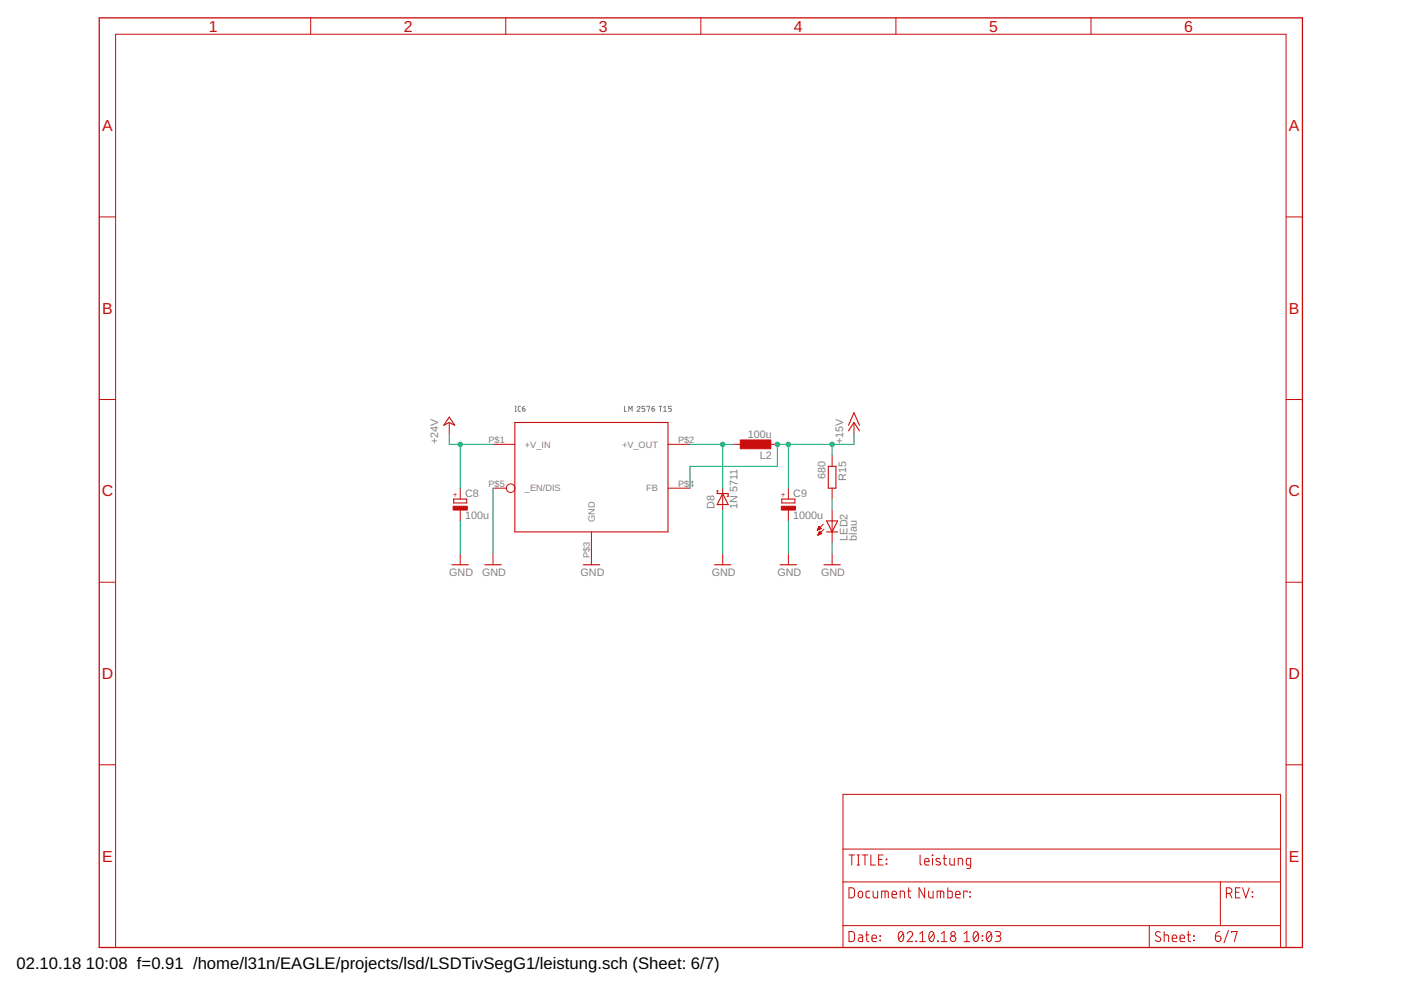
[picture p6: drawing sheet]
<svg xmlns="http://www.w3.org/2000/svg" width="297mm" height="210mm" viewBox="0 0 297 210" stroke-linecap="round" stroke-linejoin="round" font-family="sans-serif">
<g fill="none" stroke="#808080" stroke-width=".21">
<path d="M109.2 87.2h.3M109.2 86.1h.3M109.3 86.1v1.1M110.3 86.1l-.3 .1-.1 .2v.7l.4 .1M110.7 86.6h.4a.29 .29 0 0 1 .2 .4 .29 .29 0 0 1-.3 .2 .29 .29 0 0 1-.3-.3zM111.2 86.1l-.3 .2-.2 .3M132.4 86.1v1.1h.5M133.3 87.2v-1.1l.4 .6 .3-.6v1.1M135.1 86.4a.3 .3 0 0 1 .4-.2 .3 .3 0 0 1 .1 .4l-.5 .6h.6M136.7 86.1h-.6v.5l.5 .1 .1 .2-.1 .3h-.5M137.2 86.3v-.2h.6l-.3 1.1M138.2 86.6h.4a.29 .29 0 0 1 .2 .4 .29 .29 0 0 1-.3 .2 .29 .29 0 0 1-.3-.3z"/>
<path d="M138.7 86.1l-.4 .2-.1 .3M139.7 86.1h.6M140 86.1v1.1M140.7 87.2h.6M140.7 86.4l.3-.3v1.1M142.3 86.1h-.5v.5l.4 .1 .1 .2-.1 .3h-.4"/>
</g>
<g fill="none" stroke="#c90d0c" stroke-width=".23">
<path d="M95.2 88.4l1.2 1.8-1.2-.6-1.1 .6zM109.2 89.6h32.4v23.2h-32.4zM175.6 98.9h1.6v4.6h-1.6zM179.9 91.3l1.2-1.7 1.1 1.7M179.9 90.2l1.2-2.7 1.1 2.7M95.8 119.7h3.5M96.2 105.8h2.8v.8h-2.8zM102.8 119.7h3.5M123.7 119.7h3.4M151.5 119.7h3.5M152.3 104.1h-.2v.5h2.3v.6h-.2M153.2 104.6l1.2 2.4h-2.3z"/>
<path d="M165.4 119.7h3.5M165.8 105.8h2.7v.8h-2.7zM174.7 119.7h3.5M175.3 112.8h2.3M175.3 110.4h2.3l-1.2 2.4z"/>
</g>
<g fill="none" stroke="#c90d0c" stroke-width=".21">
<path d="M65.9 3.8v3.5M107.2 3.8v3.5M148.6 3.8v3.5M189.9 3.8v3.5M231.3 3.8v3.5M21 46h3.5M272.7 46h3.4M21 84.7h3.5M95.2 89.6v2.3M104.5 94.2h4.7M141.6 94.2h4.7M155.6 94.2h2.3"/>
<path d="M162.5 94.2h2.3M176.4 96.5v2.4M181.1 89.6v2.3M272.7 84.7h3.4M97.6 103.5v2.3M97.6 108.1v2.3M97.6 117.4v2.3M104.5 103.5h2.9M104.5 117.4v2.3M125.4 112.8v6.9M141.6 103.5h4.7M153.2 103.5v4.6"/>
<path d="M153.2 117.4v2.3M167.2 103.5v2.3M167.2 108.1v2.3M167.2 117.4v2.3M173.3 112.4h.1M173.4 112.3h.2M173.4 112.2h.4M173.4 112.1h.7M173.4 113.4h.2M173.5 112h.5M173.5 113.3h.4M173.5 111.9h.4"/>
<path d="M173.5 113.2h.6M173.6 111.8h.2M173.6 113.1h.5M173.6 111.6l-.3 .8M173.6 111.6l.5 .5M173.6 111.7h.1M173.6 112.9h.4M173.7 112.8h.2M173.7 112.7h.1M173.8 112.6l.4 .5-.8 .4zM174.1 112.1l-.8 .3M174.6 111.1l-1.3 1.3"/>
<path d="M174.7 112.2l-1.3 1.3M176.4 103.5v2.3M176.4 108.1v7M176.4 117.4v2.3M21 123.4h3.5M272.7 123.4h3.4M21 162.2h3.5M178.7 168.4h92.8v32.5h-92.8zM272.7 162.2h3.4M178.7 187h92.8M178.7 196.3h92.8M178.7 180h92.8"/>
<path d="M180 197.5h.8l.3 .4 .1 1.2-.4 .5h-.8zM180 188.2l.8 .1 .3 .3 .1 1.2-.4 .5-.8 .1zM180 181.3h1.2M180.6 181.3v2.1M181.7 181.3h.5M181.7 183.4h.5M182 181.3v2.1M182.1 198.2h.6l.2 .2v1.2h-.5a.41 .41 0 0 1-.5-.4 .41 .41 0 0 1 .5-.4h.5M182.1 189.1l.3-.2a.8 .8 0 0 1 .2 1.4h-.4l-.2-.2-.1-.7zM182.8 181.3h1.2M183.4 181.3v2.1M183.5 198.2h.7"/>
<path d="M183.8 197.5v1.9l.4 .2M184.4 188.9l-.6 .1-.2 .3 .1 1 .7 .1M184.6 181.3v2.1h1M184.9 198.9h.9a.5 .5 0 0 0-.3-.7 .5 .5 0 0 0-.6 .5l.1 .8 .8 .1M185.1 188.9v1.1l.4 .4h.6v-1.5M186.3 182.2h.7M186.6 198.4l.1 .1zM186.6 199.3l.1 .2zM186.9 190.4v-1.5l1.3 .1 .1 1.4M187.2 181.3h-.9v2.1h.9M187.6 188.9v1.5M187.9 182.2l.1 .1z"/>
<path d="M187.9 183.1l.1 .1zM189.1 189.7h1a.5 .5 0 0 0-.4-.7 .5 .5 0 0 0-.6 .4l.1 .9 .9 .1M190.7 197.7l.1-.2a.89 .89 0 0 1 .8 1.3l-.1 .3a.52 .52 0 0 1-.5 .5 .52 .52 0 0 1-.5-.5v-.8zM190.9 190.4v-1.5h.6l.3 .3v1.2M191.5 198l-1 1.2M192.3 198a.58 .58 0 0 1 .9-.5 .58 .58 0 0 1 .1 1l-1 1.1h1.2M192.4 188.9h.7M192.7 188.2v1.9l.4 .3M194.2 199.5l.1 .1zM195 199.6h1.2M195 198l.6-.5v2.1M195.1 181.3v1.9l.3 .2"/>
<path d="M196 182.7h1a.49 .49 0 0 0-.3-.7 .49 .49 0 0 0-.7 .5l.2 .8 .8 .1M196 188.2v2.2l-1.1-2.2v2.2M196.9 188.9v1.2l.4 .3h.5v-1.5M197.2 197.7l.1-.2a.89 .89 0 0 1 .8 1.3l-.1 .3a.51 .51 0 0 1-.5 .5 .51 .51 0 0 1-.5-.5l-.1-.8zM197.7 181.3l.1 .1zM197.7 182v1.4M198 198l-1 1.2M198.7 190.4v-1.5l1.3 .1 .1 1.4M198.8 199.5l.1 .1zM199.3 182.1l-.7-.1-.2 .4 .9 .5v.4l-.2 .1-.6-.1M199.4 188.9v1.5M199.6 199.6h1.2"/>
<path d="M199.6 198l.6-.5v2.1M200 182h.7M200.2 181.3v1.9l.5 .2M201 188.2v2.2l.7-.1 .2-.3v-.8l-.4-.3h-.5M201.4 182v1.2l.3 .2h.6v-1.4M202.6 189.7h1a.5 .5 0 0 0-.4-.7 .5 .5 0 0 0-.6 .4l.1 .9 .9 .1M203.2 183.4v-1.4l.8 .1 .1 1.3M204.4 199.6h1.2M204.4 198l.6-.5v2.1M205 189.2v-.3h-.7v1.5M205.6 190.1l.1 .1zM205.6 189.1l.1 .1z"/>
<path d="M205.8 183.4h-.7l-.2-.2v-1l.2-.2h.7v1.8l-.2 .3h-.6M206.6 197.7l.1-.2a.87 .87 0 0 1 .8 1.3l-.1 .3a.51 .51 0 0 1-.5 .5 .51 .51 0 0 1-.5-.5l-.1-.8zM207.4 198l-1 1.2M208.2 199.3l.2 .2zM208.2 198.4l.2 .1zM209.4 197.7l.1-.2a.87 .87 0 0 1 .8 1.3l-.1 .3a.51 .51 0 0 1-.5 .5 .51 .51 0 0 1-.5-.5l-.1-.8zM210.2 198l-1 1.2M211 197.5h.7a.48 .48 0 0 1 .5 .5 .48 .48 0 0 1-.5 .5h-.5M211.6 198.5a.59 .59 0 0 1 .6 .6 .59 .59 0 0 1-.6 .5h-.6M243.7 196.3v4.6M246 197.7a.54 .54 0 0 0-.8-.1 .54 .54 0 0 0 0 .8l.7 .4a.53 .53 0 0 1 0 .8 .53 .53 0 0 1-.8-.1l-.2-.2M246.8 198.2h.7l.3 .2v1.2"/>
<path d="M246.8 197.5v2.1M248.5 198.9h1a.5 .5 0 0 0-.3-.7 .5 .5 0 0 0-.7 .5l.1 .8 .9 .1M250.2 198.9h.9a.5 .5 0 0 0-.3-.7 .5 .5 0 0 0-.6 .5l.1 .8 .8 .1M251.7 198.2h.7M251.9 197.5l.1 1.9 .4 .2M253.1 199.3l.1 .2zM253.1 198.4l.1 .1zM257.7 198.5h.7a.59 .59 0 0 1 .5 .6 .59 .59 0 0 1-.7 .5 .59 .59 0 0 1-.5-.5zM258.6 197.5l-.6 .3-.3 .7M258.7 187v9.3M260 189.4h.6a.59 .59 0 0 0 .6-.6 .59 .59 0 0 0-.6-.6h-.6v2.2M260.5 197.3l-1 2.6"/>
<path d="M260.7 189.4l.5 1M261.1 197.7v-.2h1.2l-.6 2.1M262 189.2h.7M262.9 188.2h-.9v2.2h.9M263.4 188.2l.7 2.2 .8-2.2M265.5 189.1l.1 .1zM265.5 190.1l.1 .1zM24.5 200.9v-193.6h248.2v193.6"/>
<circle cx="108.3" cy="103.5" r=".91"/>
<circle cx="202.1" cy="198" r=".47"/>
<circle cx="202.1" cy="199.1" r=".59"/>
</g>
<g fill="#c90d0c" stroke="#c90d0c" stroke-width=".21">
<path d="M96.1 107.3h3v.8h-3z"/>
<path d="M157 93.3h6.4v1.8h-6.4z"/>
<path d="M165.7 107.3h3v.8h-3z"/>
</g>
<path d="M21 3.8h255.1v197.1h-255.1z" fill="none" stroke="#c90d0c" stroke-width=".28"/>
<g fill="none" stroke="#0dab76" stroke-width=".21">
<path d="M95.2 91.9v2.3h9.3M97.6 94.2v9.3M146.3 94.2h9.3M153.2 94.2v9.3M167.2 94.2v9.3M176.4 94.2v2.3M181.1 91.9v2.3h-16.3v4.7h-18.5v4.6M97.6 110.4v7M104.5 103.5v13.9M153.2 108.1v9.3M167.2 110.4v7M176.4 105.8v2.3"/>
<path d="M176.4 115.1v2.3"/>
</g>
<g fill="#0dab76" stroke="#0dab76" stroke-width=".21">
<circle cx="97.6" cy="94.2" r=".47"/>
<circle cx="176.4" cy="94.2" r=".47"/>
<circle cx="167.2" cy="94.2" r=".47"/>
<circle cx="164.8" cy="94.2" r=".47"/>
<circle cx="153.2" cy="94.2" r=".47"/>
</g>
<g font-size="3.5">
<text x="3.5" y="205.4">02.10.18</text>
<text x="18.2" y="205.4">10:08 f=0.91 /home/l31n/EAGLE/projects/lsd/LSDTivSegG1/leistung.sch (Sheet: 6/7)</text>
</g>
<g font-size="3.4" fill="#c90d0c">
<text x="44.3" y="6.7">1</text>
<text x="85.6" y="6.7">2</text>
<text x="127" y="6.7">3</text>
<text x="168.3" y="6.7">4</text>
<text x="209.7" y="6.7">5</text>
<text x="251.1" y="6.7">6</text>
<text x="21.7" y="27.8">A</text>
<text x="273.3" y="27.8">A</text>
<text x="21.7" y="66.5">B</text>
<text x="273.3" y="66.5">B</text>
<text x="21.6" y="105.3">C</text>
<text x="273.2" y="105.3">C</text>
<text x="21.6" y="144">D</text>
<text x="273.2" y="144">D</text>
<text x="21.7" y="182.7">E</text>
<text x="273.3" y="182.7">E</text>
</g>
<g font-size="2.3" fill="#808080">
<text x="92.9" y="94.2" transform="rotate(-90 92.9 94.2)">+24V</text>
<text x="158.6" y="92.8">100u</text>
<text x="178.7" y="94.2" transform="rotate(-90 178.7 94.2)">+15V</text>
<text x="161.1" y="97.2">L2</text>
<text x="175" y="101.5" transform="rotate(-90 175 101.5)">680</text>
<text x="179.4" y="101.9" transform="rotate(-90 179.4 101.9)">R15</text>
<text x="98.6" y="105.4">C8</text>
<text x="151.5" y="107.9" transform="rotate(-90 151.5 107.9)">D8</text>
<text x="156.4" y="107.9" transform="rotate(-90 156.4 107.9)">1N 5711</text>
<text x="168.2" y="105.4">C9</text>
<text x="98.6" y="110">100u</text>
<text x="168.2" y="110">1000u</text>
<text x="179.7" y="114.6" transform="rotate(-90 179.7 114.6)">LED2</text>
<text x="181.6" y="114.6" transform="rotate(-90 181.6 114.6)">blau</text>
<text x="95.3" y="122">GND</text>
<text x="102.2" y="122">GND</text>
<text x="123.1" y="122">GND</text>
<text x="150.9" y="122">GND</text>
<text x="164.8" y="122">GND</text>
<text x="174.1" y="122">GND</text>
</g>
<g font-size="1.9" fill="#808080">
<text x="103.6" y="93.9">P$1</text>
<text x="111.3" y="94.9">+V_IN</text>
<text x="131.9" y="94.9">+V_OUT</text>
<text x="143.8" y="93.9">P$2</text>
<text x="103.6" y="103.2">P$5</text>
<text x="111.3" y="104.2">_EN/DIS</text>
<text x="137" y="104.2">FB</text>
<text x="143.8" y="103.2">P$4</text>
<text x="126.1" y="110.6" transform="rotate(-90 126.1 110.6)">GND</text>
<text x="125.1" y="118.4" transform="rotate(-90 125.1 118.4)">P$3</text>
</g>
<g font-size="1.6" fill="#c90d0c">
<text x="97" y="105.4" transform="rotate(-90 97 105.4)">+</text>
<text x="166.6" y="105.4" transform="rotate(-90 166.6 105.4)">+</text>
</g>
</svg>
